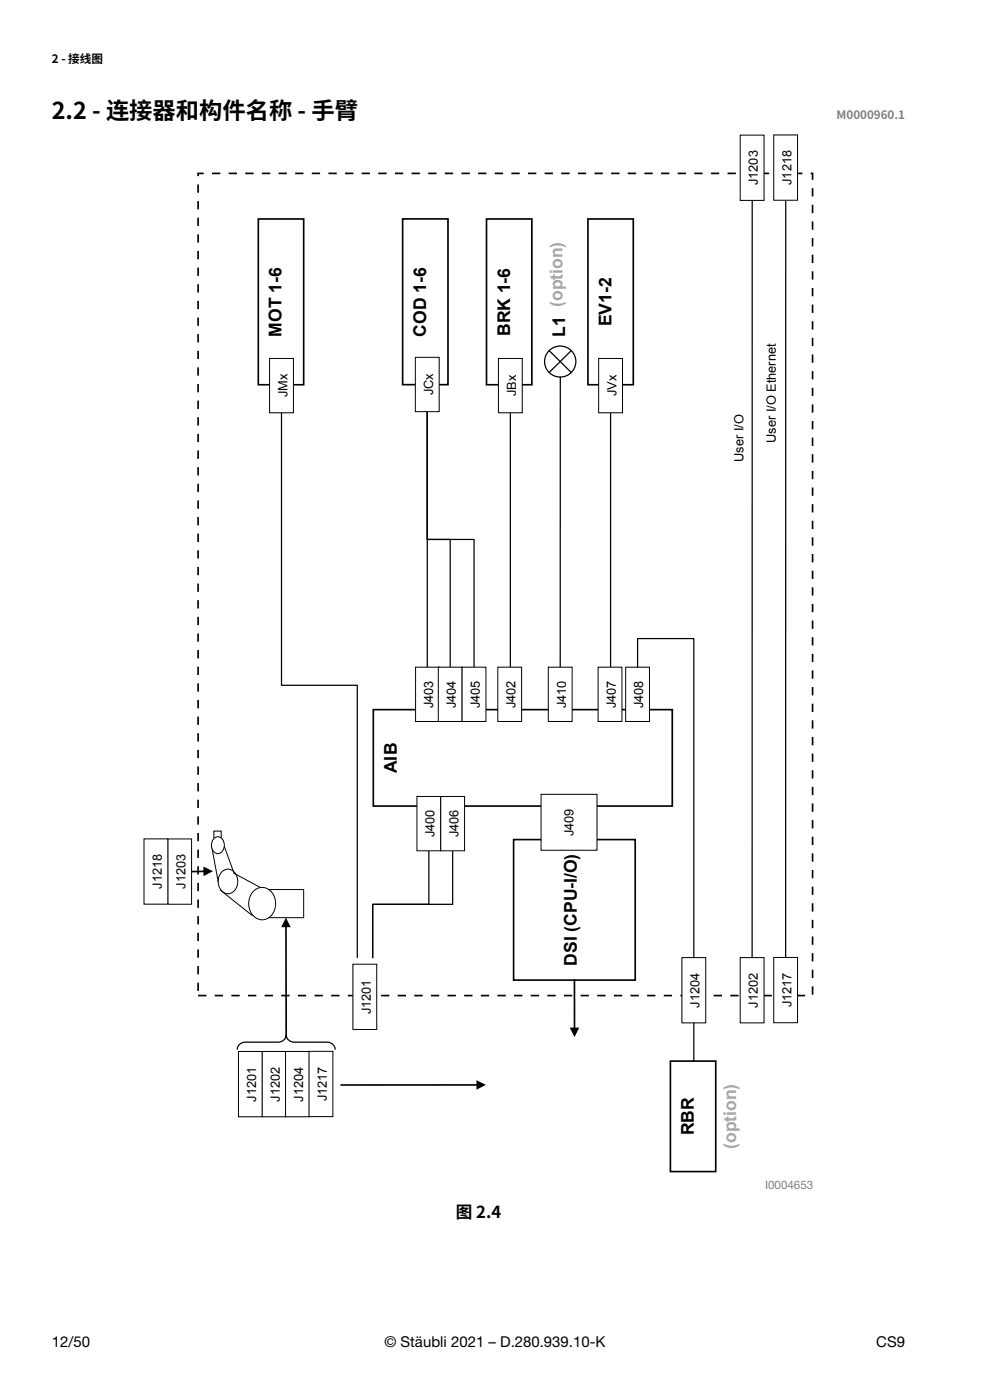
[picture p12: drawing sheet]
<svg xmlns="http://www.w3.org/2000/svg" width="210mm" height="297mm" viewBox="0 0 210 297" stroke-linecap="round" stroke-linejoin="round" font-family="sans-serif">
<path d="M42 36.8h130.4v174.4h-130.4z" fill="none" stroke="#000" stroke-width=".35" stroke-dasharray="1.8 1.8" stroke-linecap="butt"/>
<path d="M59.5 191.1l.5 1.8h-1.1z" fill="#fff"/>
<path d="M59.5 191.1l.5 1.8h-1.1z" fill="none" stroke="#000" stroke-width=".21"/>
<g fill="#fff">
<path d="M48.2 181.7l1.5 3h-3z"/>
<path d="M56.9 188.7h7.5v6h-7.5z" fill-rule="evenodd"/>
</g>
<path d="M56.9 188.7h7.5v6h-7.5z" fill="none" stroke="#000" stroke-width=".21"/>
<path d="M45.4 176.3h1.5v2.1h-1.5z" fill-rule="evenodd" fill="#fff"/>
<path d="M45.4 176.3h1.5v2.1h-1.5z" fill="none" stroke="#000" stroke-width=".21"/>
<path d="M47.1 185a1.96 1.96 0 0 1 2.1-.4 1.96 1.96 0 0 1 1.2 1.8 2.41 2.41 0 0 1-2.5 3.1 2.89 2.89 0 0 1-.8-4.5z" fill-rule="evenodd" fill="#fff"/>
<path d="M46.8 188.9l6.7 5.3M47.1 185a1.96 1.96 0 0 1 2.1-.4 1.96 1.96 0 0 1 1.2 1.8 2.41 2.41 0 0 1-2.5 3.1 2.89 2.89 0 0 1-.8-4.5zM49.7 185.3l7.7 4.2" fill="none" stroke="#000" stroke-width=".21"/>
<path d="M53.6 189.3a2.65 2.65 0 0 1 2.7-1 2.65 2.65 0 0 1 1.9 2.1 3.4 3.4 0 0 1-2.6 4.7 3.5 3.5 0 0 1-2.4-5.3z" fill-rule="evenodd" fill="#fff"/>
<path d="M44.9 179.3l1.4 7.8M47.1 178.1l2.6 7.2M53.6 189.3a2.65 2.65 0 0 1 2.7-1 2.65 2.65 0 0 1 1.9 2.1 3.4 3.4 0 0 1-2.6 4.7 3.5 3.5 0 0 1-2.4-5.3z" fill="none" stroke="#000" stroke-width=".21"/>
<path d="M45.4 177.9a1.26 1.26 0 0 1 1.3-.3 1.26 1.26 0 0 1 .8 1.1 1.77 1.77 0 0 1-1.3 2.4 1.93 1.93 0 0 1-.8-3.2z" fill-rule="evenodd" fill="#fff"/>
<path d="M45.4 177.9a1.26 1.26 0 0 1 1.3-.3 1.26 1.26 0 0 1 .8 1.1 1.77 1.77 0 0 1-1.3 2.4 1.93 1.93 0 0 1-.8-3.2z" fill="none" stroke="#000" stroke-width=".21"/>
<path d="M79.2 150.5h63.4v20.5h-63.4z" fill-rule="evenodd" fill="#fff"/>
<path d="M79.2 150.5h63.4v20.5h-63.4z" fill="none" stroke="#000" stroke-width=".35"/>
<path d="M91 180.5v11.3h-11.9v11.4v-11.4h16.9v-11.3" fill="none" stroke="#000" stroke-width=".26"/>
<path d="M124.7 46.5h9.6v35.1h-9.6z" fill-rule="evenodd" fill="#fff"/>
<path d="M124.7 46.5h9.6v35.1h-9.6z" fill="none" stroke="#000" stroke-width=".35"/>
<path d="M159.6 42.5l-.1 160.7" fill="none" stroke="#000" stroke-width=".26"/>
<path d="M85.4 46.4h9.6v35.2h-9.6z" fill-rule="evenodd" fill="#fff"/>
<path d="M85.4 46.4h9.6v35.2h-9.6z" fill="none" stroke="#000" stroke-width=".35"/>
<path d="M90.6 141.5v-54.2v27.1h4.9v27.1" fill="none" stroke="#000" stroke-width=".26"/>
<path d="M54.8 46.5h9.6v35.1h-9.6z" fill-rule="evenodd" fill="#fff"/>
<path d="M54.8 46.5h9.6v35.1h-9.6zM43.5 184.9h-2.9M60.7 196.4v23.2" fill="none" stroke="#000" stroke-width=".35"/>
<path d="M59.7 87.6v57.8h16.1v57.8M129.5 87.6v53.9M50.3 222.6a1.63 1.63 0 0 1 1.8-1.5h6.9a1.63 1.63 0 0 0 1.7-1.5 1.63 1.63 0 0 0 1.7 1.5h7a1.63 1.63 0 0 1 1.7 1.5" fill="none" stroke="#000" stroke-width=".26"/>
<path d="M43.1 183.8l2.1 1-2 1.1zM60.7 194.7l1 2h-2.1z" fill="#000"/>
<circle cx="118.8" cy="76.7" r="3.3" fill="#fff"/>
<g fill="none" stroke="#000" stroke-width=".26">
<path d="M116.5 74.4l4.7 4.6M118.9 80l-.1 61.5M121.2 74.4l-4.7 4.6"/>
<circle cx="118.8" cy="76.7" r="3.3"/>
</g>
<path d="M103.2 46.5h9.6v35.1h-9.6z" fill-rule="evenodd" fill="#fff"/>
<path d="M103.2 46.5h9.6v35.1h-9.6z" fill="none" stroke="#000" stroke-width=".35"/>
<path d="M90.6 87.3v27.1h10v27.1M108.3 87.6v53.9" fill="none" stroke="#000" stroke-width=".26"/>
<path d="M88.2 141.5h5v11.6h-5z" fill-rule="evenodd" fill="#fff"/>
<path d="M88.2 141.5h5v11.6h-5z" fill="none" stroke="#000" stroke-width=".21"/>
<path d="M93 141.5h5v11.6h-5z" fill-rule="evenodd" fill="#fff"/>
<path d="M93 141.5h5v11.6h-5z" fill="none" stroke="#000" stroke-width=".21"/>
<path d="M98 141.5h5.1v11.6h-5.1z" fill-rule="evenodd" fill="#fff"/>
<path d="M98 141.5h5.1v11.6h-5.1z" fill="none" stroke="#000" stroke-width=".21"/>
<path d="M88.4 169h5.1v11.5h-5.1z" fill-rule="evenodd" fill="#fff"/>
<path d="M88.4 169h5.1v11.5h-5.1z" fill="none" stroke="#000" stroke-width=".21"/>
<path d="M93.5 169h5v11.5h-5z" fill-rule="evenodd" fill="#fff"/>
<path d="M93.5 169h5v11.5h-5z" fill="none" stroke="#000" stroke-width=".21"/>
<path d="M132.7 141.5h5.1v11.6h-5.1z" fill-rule="evenodd" fill="#fff"/>
<path d="M132.7 141.5h5.1v11.6h-5.1z" fill="none" stroke="#000" stroke-width=".21"/>
<path d="M144.6 203.2h5.1v13.8h-5.1z" fill-rule="evenodd" fill="#fff"/>
<path d="M144.6 203.2h5.1v13.8h-5.1z" fill="none" stroke="#000" stroke-width=".21"/>
<path d="M135.2 141.5v-6h12v67.7" fill="none" stroke="#000" stroke-width=".26"/>
<path d="M50.6 223.1h5v13.8h-5z" fill-rule="evenodd" fill="#fff"/>
<path d="M50.6 223.1h5v13.8h-5z" fill="none" stroke="#000" stroke-width=".21"/>
<path d="M55.6 223.1h5.1v13.8h-5.1z" fill-rule="evenodd" fill="#fff"/>
<path d="M55.6 223.1h5.1v13.8h-5.1z" fill="none" stroke="#000" stroke-width=".21"/>
<path d="M60.6 223.1h5v13.8h-5z" fill-rule="evenodd" fill="#fff"/>
<path d="M60.6 223.1h5v13.8h-5z" fill="none" stroke="#000" stroke-width=".21"/>
<path d="M105.6 141.5h5v11.6h-5z" fill-rule="evenodd" fill="#fff"/>
<path d="M105.6 141.5h5v11.6h-5z" fill="none" stroke="#000" stroke-width=".21"/>
<path d="M105.7 76h5.1v11.6h-5.1z" fill-rule="evenodd" fill="#fff"/>
<path d="M105.7 76h5.1v11.6h-5.1z" fill="none" stroke="#000" stroke-width=".21"/>
<path d="M88.1 75.8h5.1v11.5h-5.1z" fill-rule="evenodd" fill="#fff"/>
<path d="M88.1 75.8h5.1v11.5h-5.1z" fill="none" stroke="#000" stroke-width=".21"/>
<path d="M57.2 76h5v11.6h-5z" fill-rule="evenodd" fill="#fff"/>
<path d="M57.2 76h5v11.6h-5z" fill="none" stroke="#000" stroke-width=".21"/>
<path d="M116.3 141.5h5.1v11.6h-5.1z" fill-rule="evenodd" fill="#fff"/>
<path d="M116.3 141.5h5.1v11.6h-5.1z" fill="none" stroke="#000" stroke-width=".21"/>
<path d="M126.9 141.5h5v11.6h-5z" fill-rule="evenodd" fill="#fff"/>
<path d="M126.9 141.5h5v11.6h-5z" fill="none" stroke="#000" stroke-width=".21"/>
<path d="M127 76h5v11.6h-5z" fill-rule="evenodd" fill="#fff"/>
<path d="M127 76h5v11.6h-5z" fill="none" stroke="#000" stroke-width=".21"/>
<path d="M35.6 178h5v13.8h-5z" fill-rule="evenodd" fill="#fff"/>
<path d="M35.6 178h5v13.8h-5z" fill="none" stroke="#000" stroke-width=".21"/>
<path d="M74.9 204.5h5v13.9h-5z" fill-rule="evenodd" fill="#fff"/>
<path d="M74.9 204.5h5v13.9h-5z" fill="none" stroke="#000" stroke-width=".21"/>
<path d="M157 203.2h5.1v13.8h-5.1z" fill-rule="evenodd" fill="#fff"/>
<path d="M157 203.2h5.1v13.8h-5.1z" fill="none" stroke="#000" stroke-width=".21"/>
<path d="M157 28.7h5.1v13.8h-5.1z" fill-rule="evenodd" fill="#fff"/>
<path d="M157 28.7h5.1v13.8h-5.1z" fill="none" stroke="#000" stroke-width=".21"/>
<path d="M142.2 225.1h9.6v23.4h-9.6z" fill-rule="evenodd" fill="#fff"/>
<path d="M142.2 225.1h9.6v23.4h-9.6z" fill="none" stroke="#000" stroke-width=".35"/>
<path d="M166.7 42.5v160.6M147.2 217v8.1" fill="none" stroke="#000" stroke-width=".26"/>
<path d="M164.1 203.1h5.1v13.9h-5.1z" fill-rule="evenodd" fill="#fff"/>
<path d="M164.1 203.1h5.1v13.9h-5.1z" fill="none" stroke="#000" stroke-width=".21"/>
<path d="M164.1 28.6h5.1v13.9h-5.1z" fill-rule="evenodd" fill="#fff"/>
<path d="M164.1 28.6h5.1v13.9h-5.1z" fill="none" stroke="#000" stroke-width=".21"/>
<path d="M65.6 223h5v13.9h-5z" fill-rule="evenodd" fill="#fff"/>
<path d="M65.6 223h5v13.9h-5z" fill="none" stroke="#000" stroke-width=".21"/>
<path d="M108.9 178.1h25.8v29.8h-25.8z" fill-rule="evenodd" fill="#fff"/>
<path d="M108.9 178.1h25.8v29.8h-25.8z" fill="none" stroke="#000" stroke-width=".35"/>
<path d="M114.8 168.5h11.8v11.9h-11.8z" fill-rule="evenodd" fill="#fff"/>
<path d="M114.8 168.5h11.8v11.9h-11.8z" fill="none" stroke="#000" stroke-width=".21"/>
<path d="M30.5 178h5.1v13.8h-5.1z" fill-rule="evenodd" fill="#fff"/>
<path d="M30.5 178h5.1v13.8h-5.1z" fill="none" stroke="#000" stroke-width=".21"/>
<path d="M121.9 207.9v10.4M101.4 230.2h-29.1" fill="none" stroke="#000" stroke-width=".35"/>
<path d="M120.9 218h2l-1 2zM101.1 229.1l2 1.1-2 1z" fill="#000"/>
<text font-size="4.9" x="11" y="25.3">2.2 - 连接器和构件名称 - 手臂</text>
<g font-size="3.7">
<text x="59.7" y="71.4" transform="rotate(-90 59.7 71.4)">MOT 1-6</text>
<text x="90.4" y="71.4" transform="rotate(-90 90.4 71.4)">COD 1-6</text>
<text x="108.2" y="71.3" transform="rotate(-90 108.2 71.3)">BRK 1-6</text>
<text x="119.9" y="71.5" transform="rotate(-90 119.9 71.5)">L1 (option)</text>
<text x="129.7" y="69.2" transform="rotate(-90 129.7 69.2)">EV1-2</text>
<text x="84.2" y="163.9" transform="rotate(-90 84.2 163.9)">AIB</text>
<text x="122.4" y="204.9" transform="rotate(-90 122.4 204.9)">DSI (CPU-I/O)</text>
<text x="147.2" y="240.9" transform="rotate(-90 147.2 240.9)">RBR</text>
</g>
<text font-size="3.7" fill="#a6a6a6" x="156.2" y="243.7" transform="rotate(-90 156.2 243.7)">(option)</text>
<text font-size="3.5" x="96.7" y="258.4">图 2.4</text>
<g font-size="3.2">
<text x="11" y="285.8">12/50</text>
<text x="81.5" y="285.8">© Stäubli 2021 – D.280.939.10-K</text>
<text x="185.9" y="285.8">CS9</text>
</g>
<g font-size="2.7">
<text x="160.8" y="39.3" transform="rotate(-90 160.8 39.3)">J1203</text>
<text x="167.9" y="39.2" transform="rotate(-90 167.9 39.2)">J1218</text>
<text x="91.9" y="83.9" transform="rotate(-90 91.9 83.9)">JCx</text>
<text x="61" y="84.3" transform="rotate(-90 61 84.3)">JMx</text>
<text x="109.5" y="84" transform="rotate(-90 109.5 84)">JBx</text>
<text x="130.8" y="84" transform="rotate(-90 130.8 84)">JVx</text>
<text x="164.6" y="94" transform="rotate(-90 164.6 94)">User I/O Ethernet</text>
<text x="157.7" y="98" transform="rotate(-90 157.7 98)">User I/O</text>
<text x="91.9" y="150.2" transform="rotate(-90 91.9 150.2)">J403</text>
<text x="96.7" y="150.2" transform="rotate(-90 96.7 150.2)">J404</text>
<text x="101.8" y="150.2" transform="rotate(-90 101.8 150.2)">J405</text>
<text x="109.4" y="150.2" transform="rotate(-90 109.4 150.2)">J402</text>
<text x="120.1" y="150.2" transform="rotate(-90 120.1 150.2)">J410</text>
<text x="130.6" y="150.2" transform="rotate(-90 130.6 150.2)">J407</text>
<text x="136.5" y="150.2" transform="rotate(-90 136.5 150.2)">J408</text>
<text x="92.2" y="177.7" transform="rotate(-90 92.2 177.7)">J400</text>
<text x="97.2" y="177.7" transform="rotate(-90 97.2 177.7)">J406</text>
<text x="121.6" y="177.4" transform="rotate(-90 121.6 177.4)">J409</text>
<text x="34.3" y="188.6" transform="rotate(-90 34.3 188.6)">J1218</text>
<text x="39.3" y="188.6" transform="rotate(-90 39.3 188.6)">J1203</text>
<text x="78.6" y="215.2" transform="rotate(-90 78.6 215.2)">J1201</text>
<text x="148.4" y="213.8" transform="rotate(-90 148.4 213.8)">J1204</text>
<text x="160.8" y="213.8" transform="rotate(-90 160.8 213.8)">J1202</text>
<text x="167.9" y="213.7" transform="rotate(-90 167.9 213.7)">J1217</text>
<text x="54.3" y="233.7" transform="rotate(-90 54.3 233.7)">J1201</text>
<text x="59.4" y="233.7" transform="rotate(-90 59.4 233.7)">J1202</text>
<text x="64.3" y="233.7" transform="rotate(-90 64.3 233.7)">J1204</text>
<text x="69.3" y="233.7" transform="rotate(-90 69.3 233.7)">J1217</text>
</g>
<text font-size="2.5" x="11" y="13.4">2 - 接线图</text>
<g font-size="2.5" fill="#808080">
<text x="177.5" y="25.3">M0000960.1</text>
<text x="162.3" y="252.3">I0004653</text>
</g>
</svg>
